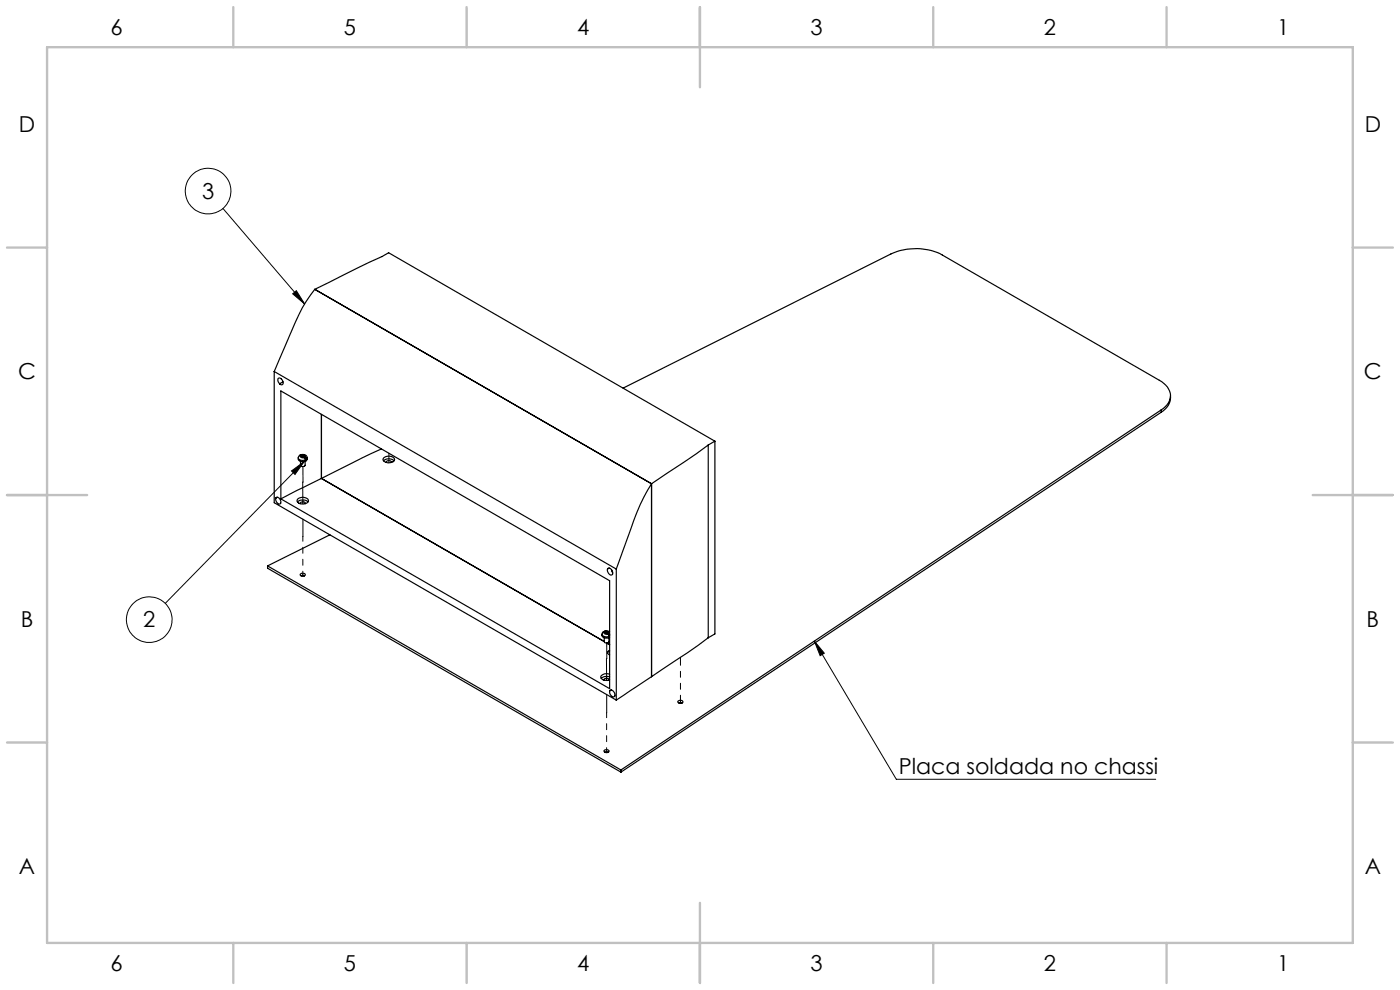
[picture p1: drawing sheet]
<svg xmlns="http://www.w3.org/2000/svg" width="297mm" height="210mm" viewBox="0 0 297 210" stroke-linecap="round" stroke-linejoin="round" font-family="sans-serif">
<g fill="none" stroke="#000" stroke-width=".21">
<path d="M47.3 44.2l17.3 20.3M62.1 62.3l.8-.6 1.7 2.8zM61.8 99.9l2.7-2-1.9 2.7zM64.5 97.9l-29.4 30.1M172.8 136l17.3 29.3h55.1M172.8 136l2.1 2.6-.9 .5z"/>
<circle cx="44.2" cy="40.5" r="4.8"/>
<circle cx="31.7" cy="131.5" r="4.8"/>
</g>
<g fill="none" stroke="#c0c0c0" stroke-width=".5">
<path d="M10 10h277v190h-277zM49.5 1.5v8.5M99 1.5v8.5M148.5 1.5v17M198 1.5v8.5M247.5 1.5v8.5M1.5 52.5h8.5M287 52.5h8.5M1.5 105h17M278.5 105h17M1.5 157.5h8.5M287 157.5h8.5"/>
<path d="M148.5 191.5v17M49.5 200v8.5M99 200v8.5M198 200v8.5M247.5 200v8.5"/>
</g>
<path d="M62.1 62.3l.8-.6 1.7 2.8zM61.8 99.9l2.7-2-1.9 2.7zM172.8 136l2.1 2.6-.9 .5z" fill="#000"/>
<g fill="none" stroke="#000" stroke-width=".25">
<path d="M58.2 78.8l72.5 41.9M58.2 78.8v27.8l72.5 41.9M66.8 61.4l15.6-7.8 69.3 40M66.8 61.4a33.6 33.6 0 0 0-5.3 9.6l-3.3 7.8M66.8 61.4l71.4 41.2M59.1 80.2a.85 .85 0 0 1 .8 .5 .85 .85 0 0 1-.1 .9 1.01 1.01 0 0 1-.7-1.4zM59.6 82.9l69.7 40.3v22.9l-69.7-40.3zM60 81l-.7 .4M63.3 97.1a.98 .98 0 0 0 .6 .8 .98 .98 0 0 0 1-.1l.3-.3v-.4M63.3 97.1a1.09 1.09 0 0 0 1.9 0M63.7 96.5l-.1 .1M63.7 96.5l1.3 .8"/>
<path d="M63.7 96.6a.36 .36 0 0 0-.4 .1 .36 .36 0 0 0 0 .4M63.7 96.6a.47 .47 0 0 0 .3 .5 .47 .47 0 0 0 .5 0M63.7 97.9v.8a.57 .57 0 0 0 1 0v-.8M63.7 96.6l.8 .5M63.8 96.5a1.02 1.02 0 0 1 1.4 .6M64 96.5a.44 .44 0 0 1 .5-.1 .44 .44 0 0 1 .2 .5M64 96.5h-.3M64 96.5l.7 .4M64.5 97.1l.3 .3 .2-.1M64.7 96.9l.3 .4M68.2 87.9v13.6M80.9 95.2l-12.7 6.3"/>
<path d="M81.4 97.7a1.71 1.71 0 0 1 2.2 0M81.4 97.1a1.49 1.49 0 0 1 2.3 .4 1.43 1.43 0 0 1-2.5-.1zM82 98.1a.55 .55 0 0 1 .5-.4 .55 .55 0 0 1 .5 .4M132.2 82.3l56.8-28.4a12.5 12.5 0 0 1 10.9 .2l46.1 26.6a3.6 3.6 0 0 1 2.1 4.3l-.5 .9-1.3 1.1M150.2 94.4l-2.5 1.9-9.5 6.3M150.2 94.4v40.9M151.7 93.6l-1.5 .8M151.7 93.6v40.9l-1.5 .8M246.3 87l-114.6 76.3M246.3 87v.4M246.3 87.4l-114.6 76.4M248.3 84a3.6 3.6 0 0 1-2 3.4"/>
<path d="M58.6 105.5a.84 .84 0 0 1 .8 .5 .84 .84 0 0 1-.1 .9 .97 .97 0 0 1-.7-1.4zM58.8 105.5l-.3 .1M63.2 105.8l.3-.2a1.62 1.62 0 0 1 1.9 .4 1.03 1.03 0 0 1-1.5 .9 .69 .69 0 0 1-.7-.3 .69 .69 0 0 1 0-.8zM63.7 106.8a.58 .58 0 0 1 .5-.3 .58 .58 0 0 1 .6 .3M65.3 106.5a1.72 1.72 0 0 0-2.2 0M68.2 101.5l-8.6 4.3M68.2 101.5l60 34.6zM70 113.4l-13.2 6.6M138.2 102.6l-1.6 2.9-1.5 3.2-4.4 12M138.2 102.6v40.9M56.8 120l74.9 43.3M56.8 120v.5l74.9 43.3"/>
<path d="M63.7 121.8a.59 .59 0 0 1 .6-.2 .59 .59 0 0 1 .4 .4 .64 .64 0 0 1-1-.2zM63.9 122.2h.7M128.1 134h.1M128.1 134l1.2 .6M128.2 135.3v.8a.57 .57 0 0 0 1 0v-.8M128.2 134h-.2l-.3 .5M128.2 133.9l.6-.1 .5 .2M128.2 134a.45 .45 0 0 0 .2 .6 .45 .45 0 0 0 .5-.1M128.2 134l.7 .5M128.4 133.9a.45 .45 0 0 1 .5 0 .45 .45 0 0 1 .3 .5M128.4 133.9l-.3 .1M128.4 133.9l.8 .5"/>
<path d="M128.7 136.4l.6 .4M128.9 134.5l.3 .3h.1M129 120.6a.87 .87 0 0 1 .8 .4 .87 .87 0 0 1 0 1 .99 .99 0 0 1-.8-1.4zM129.2 134.4l.1 .1M129.3 120.5l-.4 .2M129.3 138l-.1 .1a.35 .35 0 0 0-.2 .6l.3 .2M129.3 138.1l-.4 .4M129.3 134.9a1.15 1.15 0 0 1-1.6-.4 1 1 0 0 0 1.6 .7M129.8 120.9l.1 .5M129.9 121.4h.1M130.7 120.7v27.8M150.2 135.3l-4.3 3.1-7.7 5.1"/>
<path d="M128.1 144.3a.58 .58 0 0 1 .6-.4 .58 .58 0 0 1 .5 .4M128.1 159.2a.6 .6 0 0 1 .6-.2 .6 .6 0 0 1 .5 .4 .61 .61 0 0 1-1.1-.2zM128.3 159.6h.7M129.3 143l-.2-.1a1.22 1.22 0 0 0-1.6 .8 1.33 1.33 0 0 0 1.8 .5M129.3 143.6a1.74 1.74 0 0 0-1.8 .3M129.4 146.4a.85 .85 0 0 1 .9 .5 .85 .85 0 0 1-.1 .9 1.02 1.02 0 0 1-.8-1.4zM129.7 146.4l-.3 .1M138.2 143.5l-7.5 5M143.9 148.7a.54 .54 0 0 1 .6-.2 .54 .54 0 0 1 .4 .5 .62 .62 0 0 1-1.1-.2zM144 149.1h.7M131.7 163.3v.5"/>
</g>
<g fill="none" stroke="#000" stroke-width=".21" stroke-dasharray="6.3 1.3 1.3 1.3 1.3 1.3">
<path d="M64.3 99v3.3M82.5 96.1v2.1M64.2 102.3v4.6M64.2 106.7v-.5M64.3 113.8h-.1M64.3 110.1v3.7M64.3 102.3h-.1M63.9 122.1h.7M64.2 121.9v.3M128.7 139.7v4.6M128.7 136.4v3.3M128.7 139.7h.1"/>
<path d="M128.3 159.6h.7M128.7 159.3v.3M128.7 144.2v-.6M128.7 151.2h.1M128.7 147.3v3.9M144 149.1h.7"/>
</g>
<path d="M144.4 139.4v9.8" fill="none" stroke="#000" stroke-width=".21" stroke-dasharray="6.3 1.3 1.3 1.3 1.3 1.3" stroke-dashoffset="4.7"/>
<path d="M64.2 113.8v8.4M128.7 151.2v8.4" fill="none" stroke="#000" stroke-width=".21" stroke-dasharray="6.3 1.3 1.3 1.3 1.3 1.3" stroke-dashoffset="5.3"/>
<g font-size="4.7">
<text x="23.5" y="7.4">6</text>
<text x="73" y="7.4">5</text>
<text x="122.5" y="7.4">4</text>
<text x="172" y="7.4">3</text>
<text x="221.5" y="7.4">2</text>
<text x="271" y="7.4">1</text>
<text x="4" y="27.9">D</text>
<text x="289.5" y="27.9">D</text>
<text x="42.9" y="42.2">3</text>
<text x="3.9" y="80.4">C</text>
<text x="289.4" y="80.4">C</text>
<text x="4.4" y="132.9">B</text>
<text x="30.4" y="133.1">2</text>
<text x="289.9" y="132.9">B</text>
<text x="190.7" y="164.3">Placa soldada no chassi</text>
<text x="4" y="185.4">A</text>
<text x="289.5" y="185.4">A</text>
<text x="23.5" y="205.9">6</text>
<text x="73" y="205.9">5</text>
<text x="122.5" y="205.9">4</text>
<text x="172" y="205.9">3</text>
<text x="221.5" y="205.9">2</text>
<text x="271" y="205.9">1</text>
</g>
</svg>
